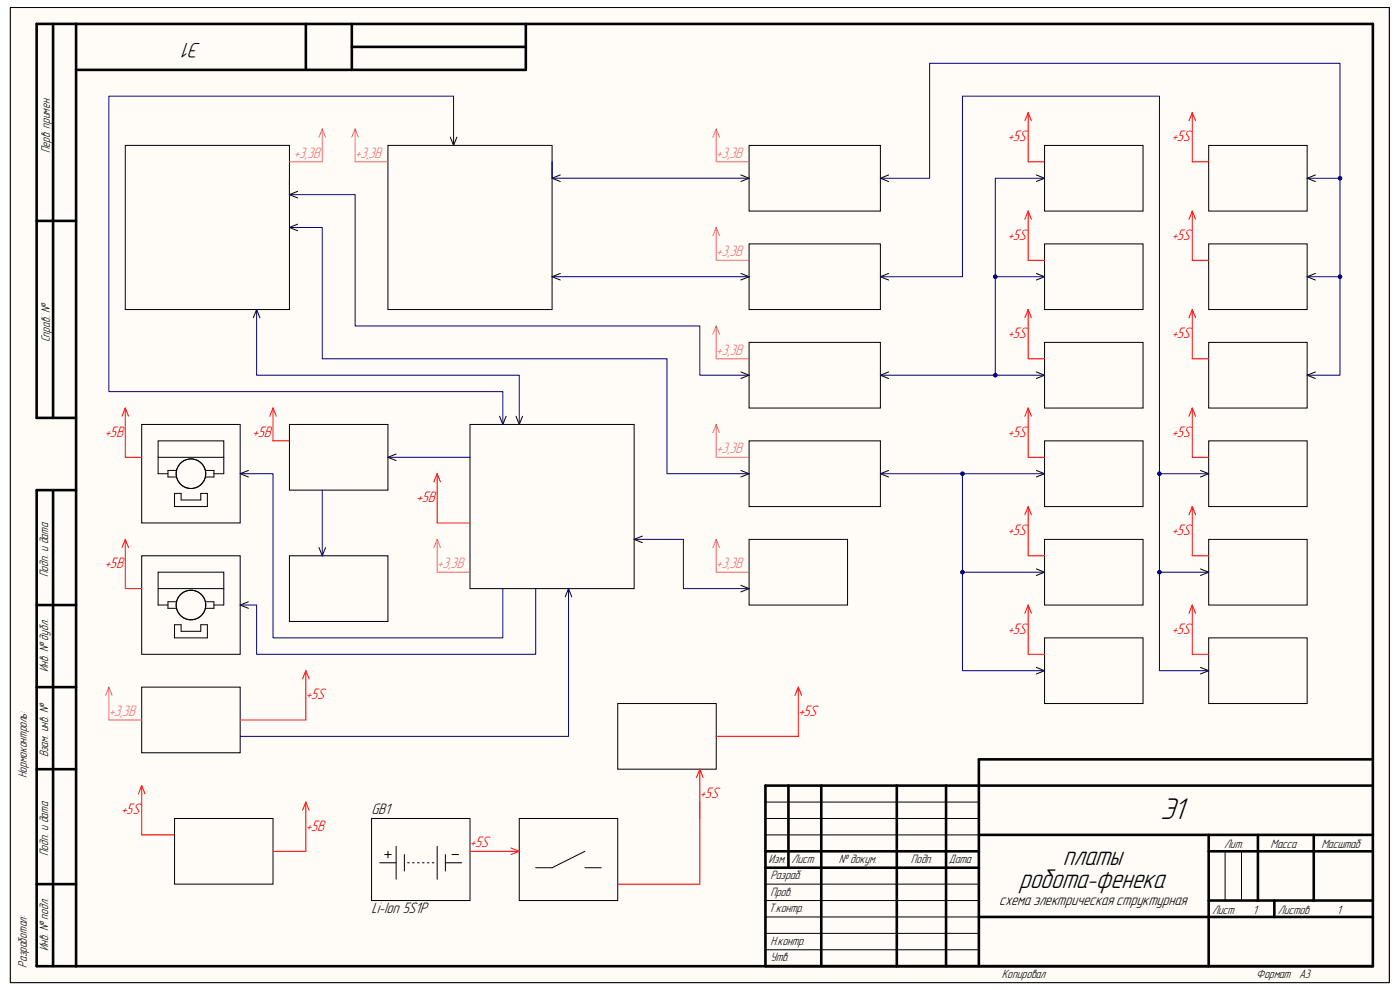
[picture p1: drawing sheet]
<svg xmlns="http://www.w3.org/2000/svg" width="297mm" height="210mm" viewBox="0 0 297 210" stroke-linecap="round" stroke-linejoin="round" font-family="sans-serif">
<path d="M2.2 1.6h292.5v206.8h-292.5z" fill-rule="evenodd" fill="#fffcf8"/>
<path d="M2.2 1.6h292.5v206.8h-292.5z" fill="none" stroke="#000" stroke-width=".21"/>
<path d="M2.2 1.6h292.5v206.8h-292.5z" fill-rule="evenodd" fill="#fffcf8"/>
<g fill="none" stroke="#000" stroke-width=".21">
<path d="M2.2 1.6h292.5v206.8h-292.5zM26.6 30.8h34.8v34.9h-34.8zM82.3 30.8h34.8v34.9h-34.8zM95.5 29.1l.7 1.7 .7-1.7M118.9 37.1l-1.8 .7 1.8 .7M157.2 37.1l1.7 .7-1.7 .7M158.9 30.9h27.9v13.9h-27.9zM188.5 37.1l-1.7 .7 1.7 .7M219.9 37.1l1.7 .7-1.7 .7M221.6 30.9h20.9v13.9h-20.9zM256.4 30.9h20.9v13.9h-20.9zM279.1 37.1l-1.8 .7 1.8 .7"/>
<path d="M63.1 47.6l-1.7 .7 1.7 .7M63.1 40.6l-1.7 .7 1.7 .7M118.9 58l-1.8 .7 1.8 .7M157.2 58l1.7 .7-1.7 .7M158.9 51.7h27.9v14h-27.9zM188.5 58l-1.7 .7 1.7 .7M219.9 58l1.7 .7-1.7 .7M221.6 51.7h20.9v14h-20.9zM256.4 51.7h20.9v14h-20.9zM279.1 58l-1.8 .7 1.8 .7M53.7 67.4l.7-1.7 .7 1.7M157.2 78.9l1.7 .7-1.7 .7"/>
<path d="M158.9 72.6h27.9v14h-27.9zM188.5 78.9l-1.7 .7 1.7 .7M219.9 78.9l1.7 .7-1.7 .7M221.6 72.6h20.9v14h-20.9zM256.4 72.6h20.9v14h-20.9zM279.1 78.9l-1.8 .7 1.8 .7M30.1 90h20.9v20.9h-20.9zM33.5 93.5h14v3.5h-14zM33.5 97v3.5h2.1M37.4 99.8h-1.8v1.4h1.8M43.6 99.8h1.8v1.4h-1.8M47.5 97v3.5h-2.1"/>
<path d="M52.7 99.8l-1.7 .7 1.7 .7M61.4 90h20.9v14h-20.9zM84 96.3l-1.7 .7 1.7 .7M99.7 90h34.8v34.9h-34.8zM106 88.3l.7 1.7 .7-1.7M109.5 88.3l.7 1.7 .7-1.7M157.2 99.8l1.7 .7-1.7 .7M158.9 93.5h27.9v14h-27.9zM188.5 99.8l-1.7 .7 1.7 .7M219.9 99.8l1.7 .7-1.7 .7M221.6 93.5h20.9v14h-20.9zM254.7 99.8l1.7 .7-1.7 .7"/>
<path d="M256.4 93.5h20.9v14h-20.9zM30.1 117.9h20.9v20.9h-20.9zM37 104.7h1.4v1.4h4.2v-1.4h1.4v2.8h-7zM61.4 117.9h20.9v13.9h-20.9zM67.7 116.2l.7 1.7 .7-1.7M136.3 113.7l-1.8 .7 1.8 .7M158.9 114.4h20.9v14h-20.9zM221.6 114.4h20.9v14h-20.9zM256.4 114.4h20.9v14h-20.9zM33.5 121.4h14v3.5h-14zM33.5 124.9v3.4h2.1M37 132.5h1.4v1.4h4.2v-1.4h1.4v2.8h-7z"/>
<path d="M37.4 127.7h-1.8v1.3h1.8M43.6 127.7h1.8v1.3h-1.8M47.5 124.9v3.4h-2.1M52.7 127.7l-1.7 .7 1.7 .6M119.9 126.6l.7-1.7 .7 1.7M157.2 124.2l1.7 .7-1.7 .7M219.9 120.7l1.7 .7-1.7 .7M221.6 135.3h20.9v13.9h-20.9zM254.7 120.7l1.7 .7-1.7 .7M256.4 135.3h20.9v13.9h-20.9zM30.1 145.8h20.9v13.9h-20.9zM131.1 149.2h20.9v14h-20.9z"/>
<path d="M219.9 141.6l1.7 .7-1.7 .7M254.7 141.6l1.7 .7-1.7 .7M37 173.6h20.9v14h-20.9zM78.8 173.6h20.9v17.4h-20.9zM84 179.5v7M92.8 179.5v7M110.2 173.6h20.9v17.4h-20.9zM162.4 177.1h45.3M162.4 173.6h45.3M162.4 170.1h45.3M80.6 183h3.4M81.6 181.3h1.4"/>
<path d="M82.3 180.6v1.4M85.8 181.3v3.5M86.5 183h.3M87.5 183h.4M88.6 183h.3M89.6 183h.4M90.7 183h.3M91.7 183h.4M94.5 183h3.5M94.5 181.3v3.5M95.9 181.3h1.4M124.1 180.6l-7 3.5h-3.5"/>
<path d="M124.1 184.1h3.5M162.4 198h45.3M162.4 194.5h45.3M162.4 191h45.3M162.4 187.6h45.3M259.9 180.6v10.4M263.4 180.6v10.4M162.4 201.5h45.3"/>
<circle cx="40.5" cy="100.5" r="3.1"/>
<circle cx="40.5" cy="128.3" r="3.1"/>
</g>
<g fill="none" stroke="#000" stroke-width=".55">
<path d="M11.3 5.1v83.6M16.1 5.1v199.9M64.9 5.1v9.7M74.6 5.1v9.7M74.6 9.9h37M111.6 5.1v9.7h-95.5M7.8 46.9h8.3M16.1 88.7h-8.3v-83.6h283.5v199.9h-283.5v-101M7.8 104h8.3M11.3 104v101M7.8 128.3h8.3M7.8 145.8h8.3"/>
<path d="M7.8 163.2h8.3M167.3 166.7v17.4M174.2 166.7v38.3M190.3 166.7v38.3M200.7 166.7v38.3M207.7 177.1h83.5M256.4 177.1v27.9M266.9 177.1v13.9M278.7 177.1v13.9M291.2 166.7h-128.8v38.3M291.2 161.1h-83.5v43.9M7.8 187.6h8.3"/>
<path d="M162.4 180.6h45.3M162.4 184.1h45.3M207.7 194.5h83.5M256.4 180.6h34.9M256.4 191h34.9M270.4 191v3.5"/>
</g>
<g fill="none" stroke="#f00" stroke-width=".21">
<path d="M218.1 23.9v10.4h3.5M218.1 23.9l-.7 1.7M218.1 23.9l.7 1.7M252.9 23.9v10.4h3.5M252.9 23.9l-.7 1.7M252.9 23.9l.7 1.7M218.1 44.8v10.4h3.5M218.1 44.8l-.7 1.7M218.1 44.8l.7 1.7M252.9 44.8v10.4h3.5M252.9 44.8l-.7 1.7M252.9 44.8l.7 1.7"/>
<path d="M218.1 65.7v10.4h3.5M218.1 65.7l-.7 1.7M218.1 65.7l.7 1.7M252.9 65.7v10.4h3.5M252.9 65.7l-.7 1.7M252.9 65.7l.7 1.7M26.6 86.6v10.4h3.5M26.6 86.6l-.7 1.7M26.6 86.6l.7 1.7M57.9 86.6v6.9h3.5M57.9 86.6l-.7 1.7M57.9 86.6l.7 1.7"/>
<path d="M218.1 86.6v10.4h3.5M218.1 86.6l-.7 1.7M218.1 86.6l.7 1.7M252.9 86.6v10.4h3.5M252.9 86.6l-.7 1.7M252.9 86.6l.7 1.7M26.6 114.4v10.5h3.5M26.6 114.4l-.7 1.8M26.6 114.4l.7 1.8M92.7 100.5v10.4h7M92.7 100.5l-.7 1.7M92.7 100.5l.7 1.7"/>
<path d="M218.1 107.5v10.4h3.5M218.1 107.5l-.7 1.7M218.1 107.5l.7 1.7M252.9 107.5v10.4h3.5M252.9 107.5l-.7 1.7M252.9 107.5l.7 1.7M218.1 128.4v10.4h3.5M218.1 128.4l-.7 1.7M218.1 128.4l.7 1.7M252.9 128.4v10.4h3.5M252.9 128.4l-.7 1.7M252.9 128.4l.7 1.7"/>
<path d="M64.9 142.3v10.4h-13.9M64.9 142.3l.7 1.7M64.9 142.3l-.7 1.7M30.1 166.7l-.7 1.7M30.1 166.7l.7 1.7M30.1 166.7v10.4h6.9M64.9 170.1v10.5h-7M64.9 170.1l.7 1.8M64.9 170.1l-.7 1.8M108.4 179.9l1.8 .7M99.7 180.6h10.5M110.2 180.6l-1.8 .7"/>
</g>
<g fill="none" stroke="#e06666" stroke-width=".21">
<path d="M68.4 27.4v6.9h-7M68.4 27.4l-.7 1.7M68.4 27.4l.7 1.7M75.3 27.4v6.9h7M75.3 27.4l.7 1.7M75.3 27.4l-.7 1.7M152 27.4v6.9h6.9M152 27.4l.6 1.7M152 27.4l-.7 1.7M152 48.3v6.9h6.9M152 48.3l.6 1.7M152 48.3l-.7 1.7"/>
<path d="M152 69.2v6.9h6.9M152 69.2l.6 1.7M152 69.2l-.7 1.7M152 90v7h6.9M152 90l.6 1.8M152 90l-.7 1.8M92.7 114.4v7h7M92.7 114.4l.7 1.8M92.7 114.4l-.7 1.8M152 114.4v7h6.9M152 114.4l.6 1.8M152 114.4l-.7 1.8"/>
<path d="M23.1 145.8v6.9h7M23.1 145.8l.7 1.7M23.1 145.8l-.7 1.7"/>
</g>
<path d="M61.4 37.8v3.5h13.9v27.9h73.2v10.4h10.4M117.1 34.3v3.5h41.8M61.4 48.3h7v27.8h73.1v24.4h17.4M117.1 58.7h41.8M204.2 100.5v20.9h17.4" fill="none" stroke="#000080" stroke-width=".21"/>
<circle cx="204.2" cy="100.5" r=".35" fill="#000080"/>
<circle cx="204.2" cy="100.5" r=".35" fill="none" stroke="#000080" stroke-width=".21"/>
<circle cx="204.2" cy="121.4" r=".35" fill="#000080"/>
<g fill="none" stroke="#000080" stroke-width=".21">
<path d="M204.2 121.4v20.9h17.4"/>
<circle cx="204.2" cy="121.4" r=".35"/>
</g>
<circle cx="204.2" cy="121.4" r=".35" fill="#000080"/>
<g fill="none" stroke="#000080" stroke-width=".21">
<path d="M277.3 37.8h7"/>
<circle cx="204.2" cy="121.4" r=".35"/>
</g>
<circle cx="284.3" cy="37.8" r=".35" fill="#000080"/>
<g fill="none" stroke="#000080" stroke-width=".21">
<path d="M284.3 58.7v20.9h-7"/>
<circle cx="284.3" cy="37.8" r=".35"/>
</g>
<circle cx="284.3" cy="58.7" r=".35" fill="#000080"/>
<g fill="none" stroke="#000080" stroke-width=".21">
<path d="M82.3 97h17.4M68.4 104v13.9M246 121.4h10.4"/>
<circle cx="284.3" cy="58.7" r=".35"/>
</g>
<circle cx="246" cy="121.4" r=".35" fill="#000080"/>
<g fill="none" stroke="#000080" stroke-width=".21">
<path d="M246 100.5h10.4"/>
<circle cx="246" cy="121.4" r=".35"/>
</g>
<circle cx="246" cy="100.5" r=".35" fill="#000080"/>
<g fill="none" stroke="#000080" stroke-width=".21">
<path d="M211.1 79.6h10.5"/>
<circle cx="246" cy="100.5" r=".35"/>
</g>
<circle cx="211.2" cy="79.6" r=".35" fill="#000080"/>
<g fill="none" stroke="#000080" stroke-width=".21">
<path d="M211.1 58.7h10.5"/>
<circle cx="211.2" cy="79.6" r=".35"/>
</g>
<circle cx="211.2" cy="58.7" r=".35" fill="#000080"/>
<g fill="none" stroke="#000080" stroke-width=".21">
<path d="M96.2 30.8v-10.4h-73.1v62.7h83.6v6.9M54.4 65.7v13.9h55.8v10.4M51 100.5h6.9v34.8h48.8v-10.4M134.5 114.4h10.5v10.5h13.9M186.8 100.5h34.8M113.6 124.9v13.9h-59.2v-10.5h-3.4M120.6 124.9v31.3h-69.6"/>
<circle cx="211.2" cy="58.7" r=".35"/>
</g>
<circle cx="204.2" cy="100.5" r=".35" fill="#000080"/>
<g fill="none" stroke="#000080" stroke-width=".21">
<path d="M221.6 37.8h-10.5v41.8h-24.3"/>
<circle cx="204.2" cy="100.5" r=".35"/>
</g>
<circle cx="211.2" cy="79.6" r=".35" fill="#000080"/>
<circle cx="211.2" cy="79.6" r=".35" fill="none" stroke="#000080" stroke-width=".21"/>
<circle cx="211.2" cy="58.7" r=".35" fill="#000080"/>
<g fill="none" stroke="#000080" stroke-width=".21">
<path d="M186.8 58.7h17.4v-38.3h41.8v121.9h10.4"/>
<circle cx="211.2" cy="58.7" r=".35"/>
</g>
<circle cx="246" cy="100.5" r=".35" fill="#000080"/>
<circle cx="246" cy="100.5" r=".35" fill="none" stroke="#000080" stroke-width=".21"/>
<circle cx="246" cy="121.4" r=".35" fill="#000080"/>
<g fill="none" stroke="#000080" stroke-width=".21">
<path d="M186.8 37.8h10.4v-24.4h87.1v45.3h-7"/>
<circle cx="246" cy="121.4" r=".35"/>
</g>
<circle cx="284.3" cy="37.8" r=".35" fill="#000080"/>
<circle cx="284.3" cy="37.8" r=".35" fill="none" stroke="#000080" stroke-width=".21"/>
<circle cx="284.3" cy="58.7" r=".35" fill="#000080"/>
<circle cx="284.3" cy="58.7" r=".35" fill="none" stroke="#000080" stroke-width=".21"/>
<path d="M169.4 145.8v10.4h-17.4M169.4 145.8l.7 1.7M169.4 145.8l-.7 1.7M148.5 163.2l.7 1.7M148.5 163.2l-.7 1.7M148.5 163.2v24.4h-17.4" fill="none" stroke="#f00" stroke-width=".21"/>
<text font-size="6.8" x="246.2" y="173.7">Э1</text>
<g font-size="6.1">
<text x="225.5" y="183.6">платы</text>
<text x="216.2" y="188.5">робота-фенека</text>
</g>
<text font-size="4.7" x="42.6" y="9.1" transform="rotate(-180 42.6 9.1)">Э1</text>
<g font-size="3.4" fill="#f00">
<text x="213.8" y="30">+5S</text>
<text x="248.6" y="30">+5S</text>
<text x="213.8" y="50.9">+5S</text>
<text x="248.6" y="50.9">+5S</text>
<text x="213.8" y="71.8">+5S</text>
<text x="248.6" y="71.8">+5S</text>
<text x="22.2" y="92.7">+5В</text>
<text x="53.6" y="92.7">+5В</text>
<text x="213.8" y="92.7">+5S</text>
<text x="248.6" y="92.7">+5S</text>
<text x="88.4" y="106.6">+5В</text>
<text x="213.8" y="113.6">+5S</text>
<text x="248.6" y="113.6">+5S</text>
<text x="22.2" y="120.5">+5В</text>
<text x="213.8" y="134.5">+5S</text>
<text x="248.6" y="134.5">+5S</text>
<text x="64.9" y="148.4">+5S</text>
<text x="169.4" y="151.9">+5S</text>
<text x="25.7" y="172.8">+5S</text>
<text x="148.5" y="169.3">+5S</text>
<text x="64.9" y="176.2">+5В</text>
<text x="99.7" y="179.7">+5S</text>
</g>
<g font-size="3.4" fill="#e06666">
<text x="62.3" y="33.5">+3,3В</text>
<text x="75.4" y="33.5">+3,3В</text>
<text x="151.9" y="33.5">+3,3В</text>
<text x="151.9" y="54.4">+3,3В</text>
<text x="151.9" y="75.3">+3,3В</text>
<text x="151.9" y="96.1">+3,3В</text>
<text x="92.8" y="120.5">+3,3В</text>
<text x="151.9" y="120.5">+3,3В</text>
<text x="23.1" y="151.9">+3,3В</text>
</g>
<g font-size="3.4">
<text x="78.8" y="172.8">GB1</text>
<text x="212" y="191.9">схема электрическая структурная</text>
<text x="78.8" y="193.7">Li-Ion 5S1P</text>
</g>
<g font-size="2.7">
<text x="10.6" y="32.5" transform="rotate(-90 10.6 32.5)">Перв. примен.</text>
<text x="10.6" y="72.6" transform="rotate(-90 10.6 72.6)">Справ. №</text>
<text x="10.2" y="122.4" transform="rotate(-90 10.2 122.4)">Подп. и дата</text>
<text x="10.2" y="142.6" transform="rotate(-90 10.2 142.6)">Инв. № дубл.</text>
<text x="10.2" y="160.7" transform="rotate(-90 10.2 160.7)">Взам. инв. №</text>
<text x="5.7" y="165.1" transform="rotate(-90 5.7 165.1)">Нормоконтроль:</text>
<text x="259.7" y="179.9">Лит.</text>
<text x="269.5" y="179.9">Масса</text>
<text x="280.3" y="179.9">Масштаб</text>
<text x="10.2" y="181.6" transform="rotate(-90 10.2 181.6)">Подп. и дата</text>
<text x="163.1" y="183">Изм.</text>
<text x="167.9" y="183">Лист</text>
<text x="177.9" y="183">№ докум.</text>
<text x="193.3" y="183">Подп.</text>
<text x="201.3" y="183">Дата</text>
<text x="163.4" y="190">Пров.</text>
<text x="163.4" y="186.5">Разраб.</text>
<text x="163.1" y="193.5">Т.контр.</text>
<text x="257.1" y="193.8">Лист</text>
<text x="265.8" y="193.8">1</text>
<text x="271.1" y="193.8">Листов</text>
<text x="283.6" y="193.8">1</text>
<text x="10.2" y="201.8" transform="rotate(-90 10.2 201.8)">Инв. № подл.</text>
<text x="163.4" y="203.9">Утв.</text>
<text x="163.4" y="200.4">Н.контр.</text>
<text x="5.7" y="205.3" transform="rotate(-90 5.7 205.3)">Разработал:</text>
<text x="212.6" y="207.4">Копировал</text>
<text x="266.5" y="207.4">Формат</text>
<text x="275.6" y="207.4">А3</text>
</g>
</svg>
